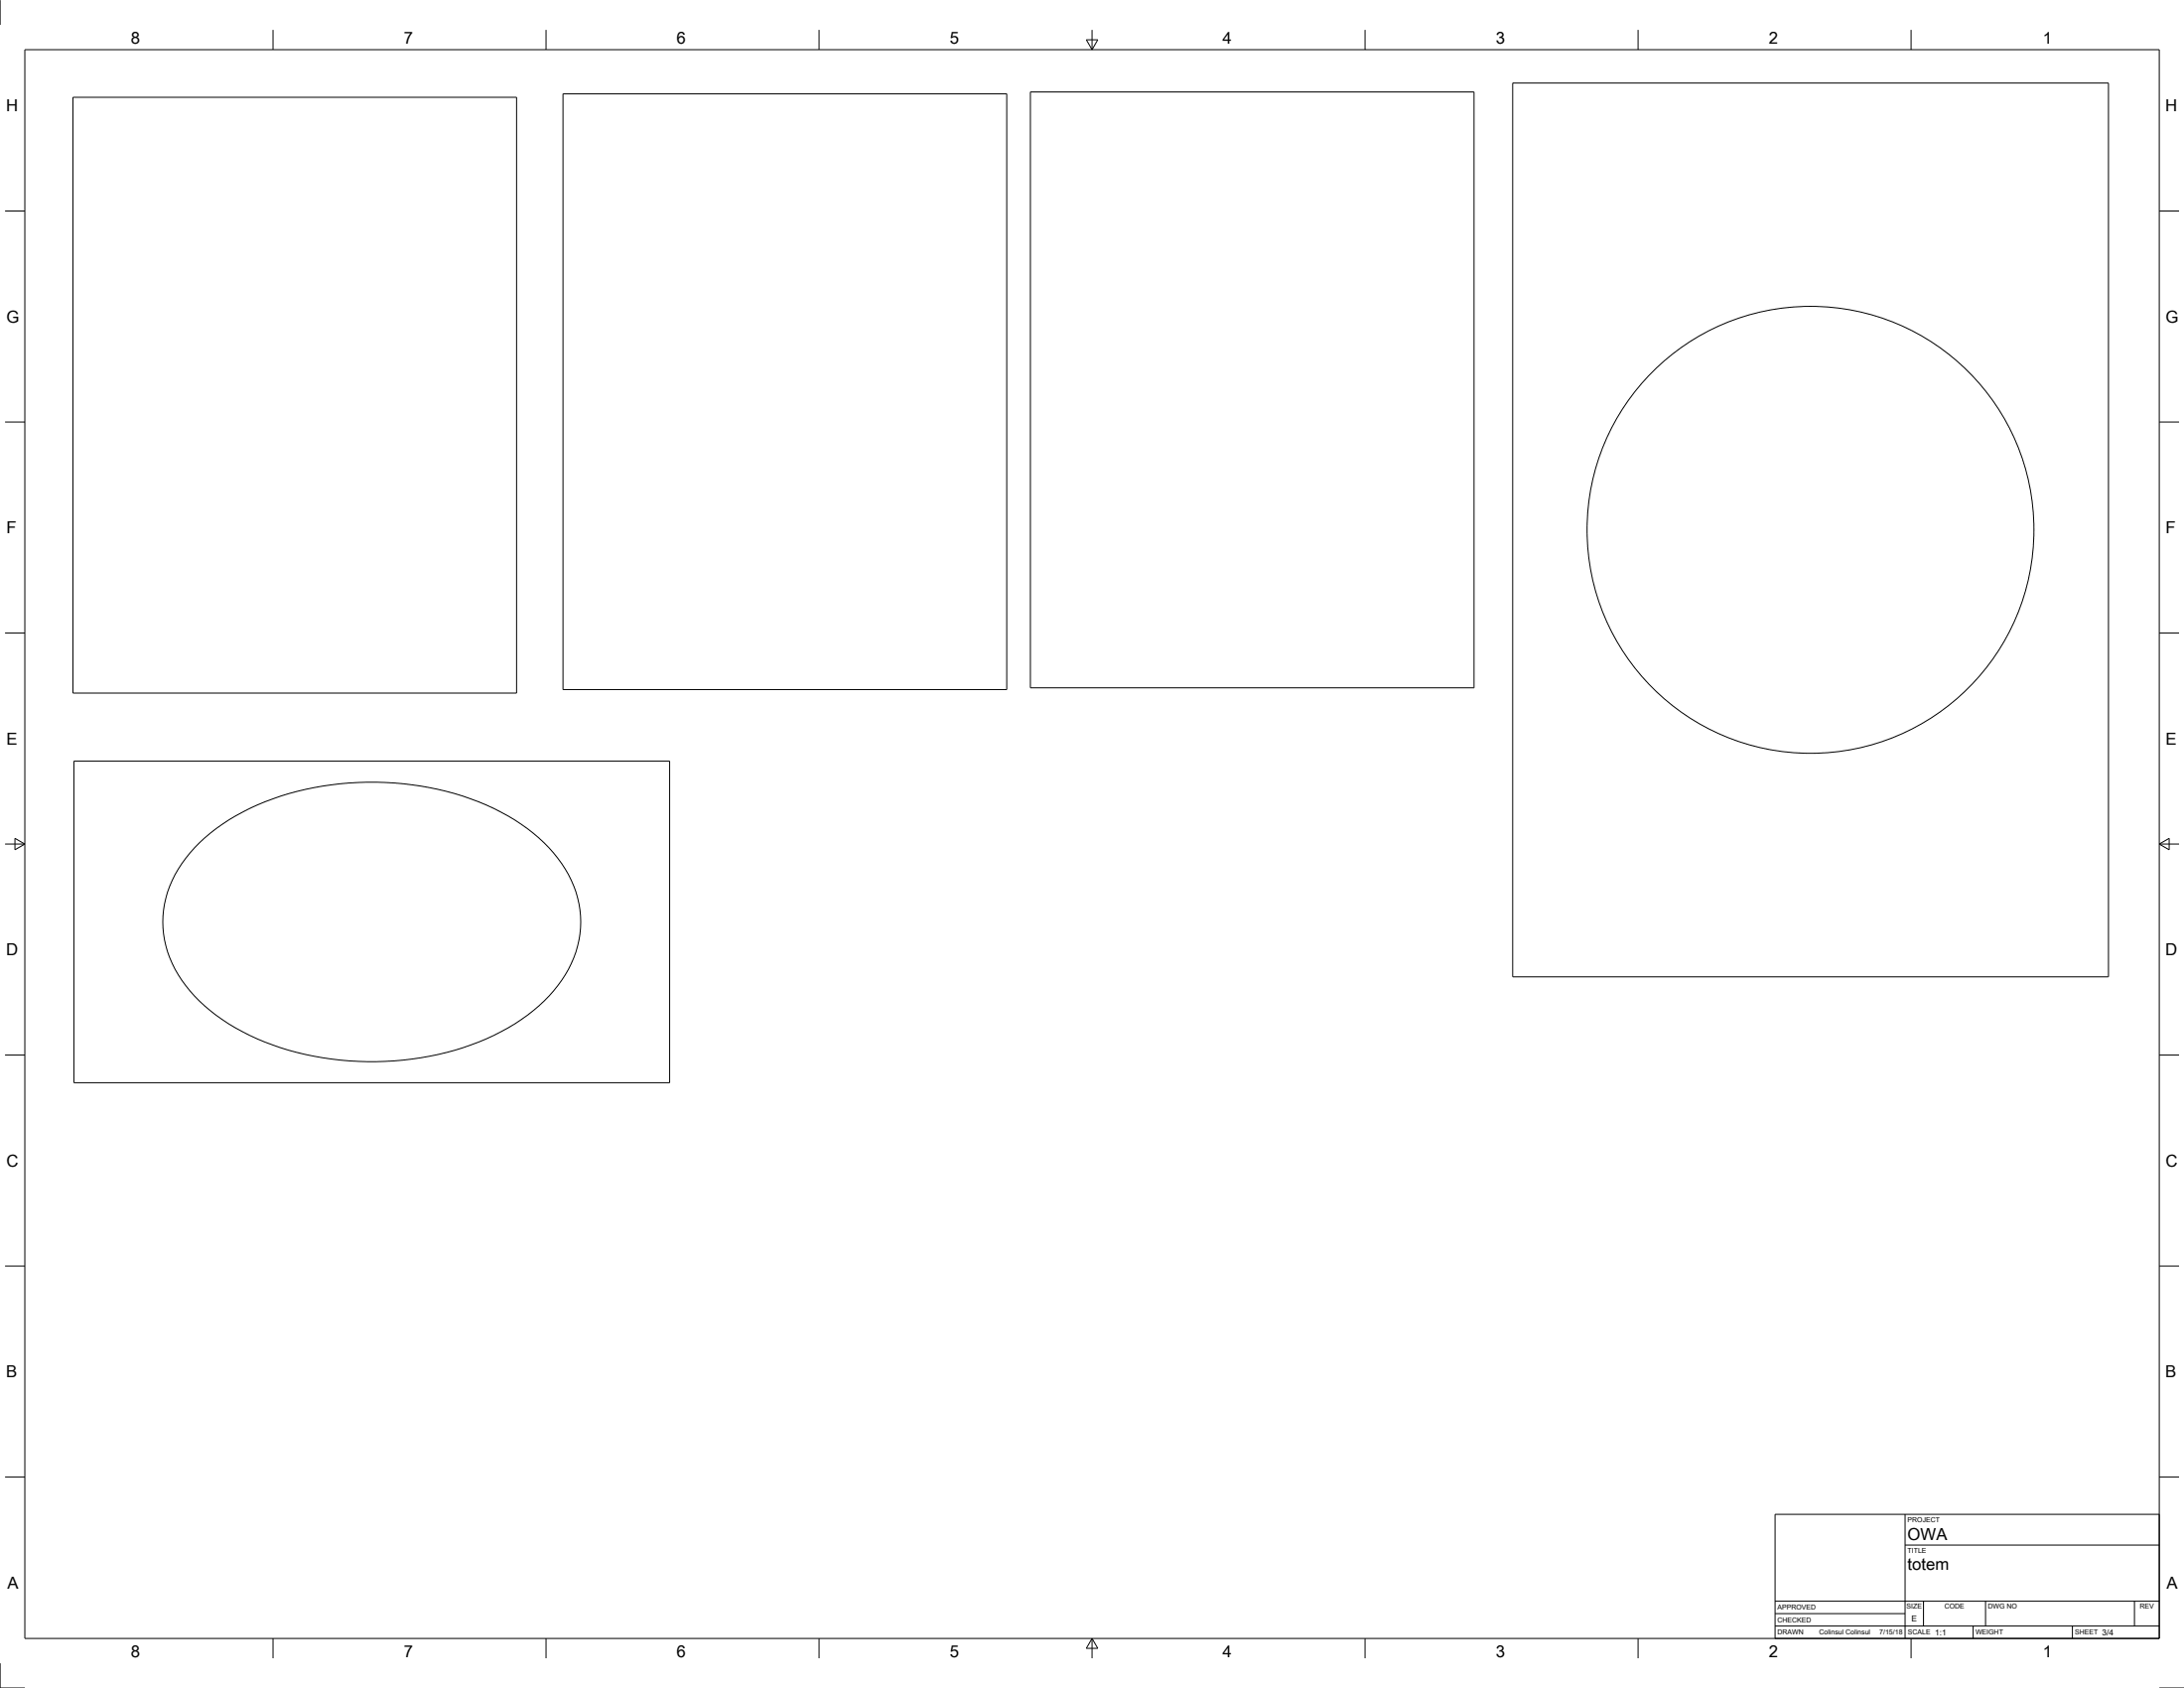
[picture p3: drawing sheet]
<svg xmlns="http://www.w3.org/2000/svg" width="1118mm" height="864mm" viewBox="0 0 1118 864" stroke-linecap="round" stroke-linejoin="round" font-family="sans-serif">
<!-- layer: Visible -->
<g fill="none" stroke="#000" stroke-width=".51">
<path d="M37 50h227v305h-227zM288 48h227v305h-227zM527 47h227v305h-227zM774 42h305v458h-305zM38 389h305v165h-305zM102 431a125 125 0 0 1 81-31 135 135 0 0 1 90 26 57 57 0 0 1 24 52 65 65 0 0 1-30 44 145 145 0 0 1-106 18 111 111 0 0 1-64-33 52 52 0 0 1 3-73z"/>
<circle cx="926" cy="271" r="114"/>
</g>
<!-- layer: Border -->
<g fill="none" stroke="#000" stroke-width=".51">
<path d="M0 0v13M140 15v10M279 15v10M419 15v10M559 15v10M699 15v10M838 15v10M978 15v10M13 25h1092v813h-1092zM556 20h6l-3 5zM3 108h10M1105 108h10"/>
<path d="M3 216h10M1105 216h10M3 324h10M1105 324h10M3 432h10M8 429l5 3-5 3zM1105 432h10M1105 432l5-3v6zM3 540h10M1105 540h10M3 648h10M1105 648h10"/>
<path d="M3 756h10M1105 756h10M140 838v10M279 838v10M419 838v10M559 838v10M559 838l3 5h-6zM699 838v10M838 838v10M978 838v10M0 851v13h13M1105 864h13"/>
</g>
<!-- layer: Titleblock -->
<path d="M908 775h197v63h-197zM975 775v63M975 790h130M908 819h197M984 819v13M1016 819v13M1092 819v13M908 832h197M908 826h67M1010 832v6M1060 832v6" fill="none" stroke="#000" stroke-width=".51"/>
<g font-size="8.5">
<text x="67" y="22">8</text>
<text x="207" y="22">7</text>
<text x="346" y="22">6</text>
<text x="486" y="22">5</text>
<text x="626" y="22">4</text>
<text x="765" y="22">3</text>
<text x="905" y="22">2</text>
<text x="1045" y="22">1</text>
<text x="3" y="57">H</text>
<text x="1108" y="57">H</text>
<text x="3" y="165">G</text>
<text x="1108" y="165">G</text>
<text x="3" y="273">F</text>
<text x="1108" y="273">F</text>
<text x="3" y="381">E</text>
<text x="1108" y="381">E</text>
<text x="3" y="489">D</text>
<text x="1108" y="489">D</text>
<text x="3" y="597">C</text>
<text x="1108" y="597">C</text>
<text x="3" y="705">B</text>
<text x="1108" y="705">B</text>
<text x="976" y="788">OWA</text>
<text x="976" y="803">totem</text>
<text x="4" y="813">A</text>
<text x="1109" y="813">A</text>
<text x="67" y="848">8</text>
<text x="207" y="848">7</text>
<text x="346" y="848">6</text>
<text x="486" y="848">5</text>
<text x="626" y="848">4</text>
<text x="765" y="848">3</text>
<text x="905" y="848">2</text>
<text x="1045" y="848">1</text>
</g>
<g font-size="4.3">
<text x="978" y="829">E</text>
<text x="990" y="837">1:1</text>
<text x="1076" y="837">3/4</text>
</g>
<g font-size="3.5">
<text x="976" y="779">PROJECT</text>
<text x="976" y="794">TITLE</text>
<text x="910" y="824">APPROVED</text>
<text x="976" y="823">SIZE</text>
<text x="995" y="823">CODE</text>
<text x="1017" y="823">DWG NO</text>
<text x="1095" y="823">REV</text>
<text x="910" y="830">CHECKED</text>
<text x="910" y="836">DRAWN</text>
<text x="931" y="836">Colinsul Colinsul</text>
<text x="962" y="836">7/15/18</text>
<text x="976" y="836">SCALE</text>
<text x="1011" y="836">WEIGHT</text>
<text x="1062" y="836">SHEET</text>
</g>
</svg>
